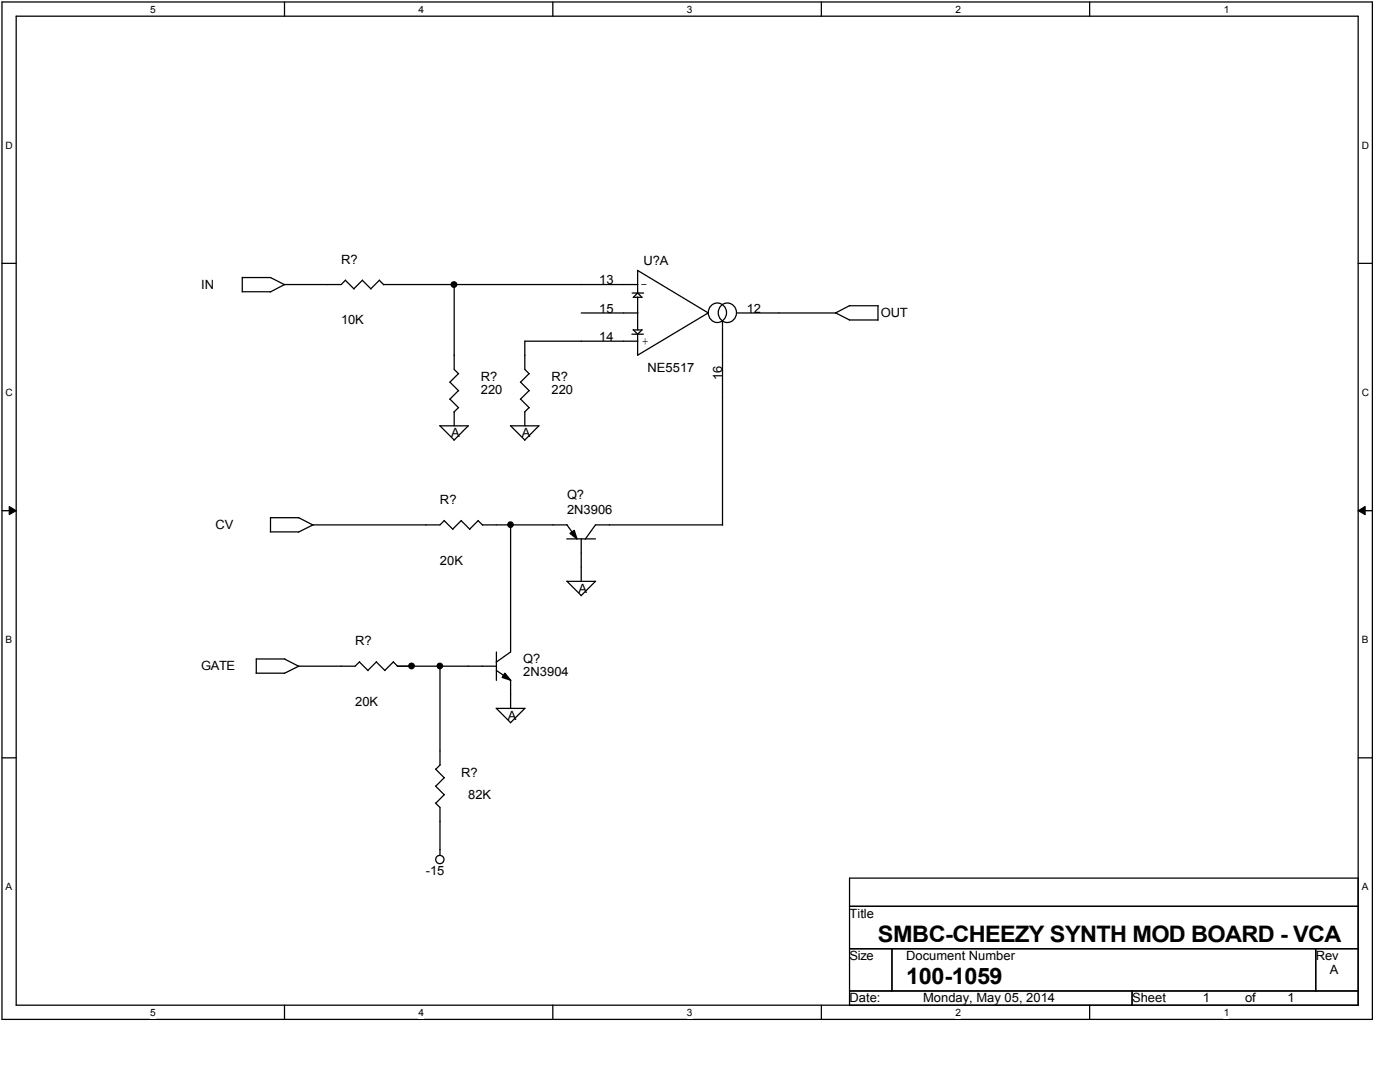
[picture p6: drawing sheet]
<svg xmlns="http://www.w3.org/2000/svg" width="279mm" height="216mm" viewBox="0 0 279 216" stroke-linecap="round" stroke-linejoin="round" font-family="sans-serif">
<path d="M.4 .4h273.5v203h-273.5zM3.2 3.2h267.9v197.4h-267.9z" fill="none" stroke="#000" stroke-width=".25"/>
<g fill="#fff">
<path d="M30 .7h1.1v2.3h-1.1z"/>
<path d="M30 200.9h1.1v2.3h-1.1z"/>
</g>
<path d="M56.8 .4v2.8M56.8 200.6v2.8" fill="none" stroke="#000" stroke-width=".25"/>
<g fill="#fff">
<path d="M83.5 .7h1.1v2.3h-1.1z"/>
<path d="M83.5 200.9h1.1v2.3h-1.1z"/>
</g>
<path d="M110.3 .4v2.8M110.3 200.6v2.8" fill="none" stroke="#000" stroke-width=".25"/>
<g fill="#fff">
<path d="M137.1 .7h1.1v2.3h-1.1z"/>
<path d="M137.1 200.9h1.1v2.3h-1.1z"/>
</g>
<path d="M163.9 .4v2.8M163.9 200.6v2.8" fill="none" stroke="#000" stroke-width=".25"/>
<g fill="#fff">
<path d="M190.7 .7h1.1v2.3h-1.1z"/>
<path d="M190.7 200.9h1.1v2.3h-1.1z"/>
</g>
<path d="M217.5 .4v2.8M217.5 200.6v2.8" fill="none" stroke="#000" stroke-width=".25"/>
<g fill="#fff">
<path d="M244.2 .7h1.1v2.3h-1.1z"/>
<path d="M244.2 200.9h1.1v2.3h-1.1z"/>
<path d="M1.1 27.9h1.5v2.2h-1.5z"/>
<path d="M271.8 27.9h1.4v2.2h-1.4z"/>
<path d="M1.1 77.2h1.5v2.2h-1.5z"/>
<path d="M271.8 77.2h1.4v2.2h-1.4z"/>
</g>
<path d="M.4 52.5h2.8M271.1 52.5h2.8" fill="none" stroke="#000" stroke-width=".25"/>
<g fill="#fff">
<path d="M1.1 126.5h1.3v2.3h-1.3z"/>
<path d="M271.8 126.5h1.3v2.3h-1.3z"/>
</g>
<path d="M.4 101.9h2.8M271.1 101.9h2.8" fill="none" stroke="#000" stroke-width=".25"/>
<path d="M1.8 101.1l1.4 .8-1.4 .8zM271.1 101.9l1.3-.8v1.6z" fill="#000"/>
<path d="M1.8 101.1l1.4 .8-1.4 .8zM271.1 101.9l1.3-.8v1.6z" fill="none" stroke="#000" stroke-width=".2"/>
<g fill="#fff">
<path d="M1.1 175.9h1.3v2.2h-1.3z"/>
<path d="M271.8 175.9h1.3v2.2h-1.3z"/>
</g>
<g fill="none" stroke="#000" stroke-width=".25">
<path d="M48.3 58.2h5.7M48.4 55.4h5.6M48.4 55.3v2.9M54 55.4l2.8 1.4M68.9 55.9l1.8 1.8M69 55.9l-.9 .9h-11.3l-2.9 1.5M72.3 55.9l1.7 1.8M72.4 55.9l-1.8 1.7M75.7 55.9l.9 .9M75.7 55.9l-1.7 1.7M76.5 56.8h50.8M90.6 56.8v16.9l.9 .9"/>
<path d="M126.2 58.5h2.2M127.2 53.9l14.2 8.6M127.2 58.4l.9 .9h-1.7M127.3 54v4.5M127.3 59.3v6.5M127.3 58.5l-.9 .9M89.8 76.3l1.7 1.7M89.8 79.6l1.7 1.8M91.5 74.6l-1.7 1.7M91.5 77.9l-1.7 1.8M103.9 76.3l1.7 1.7M103.9 79.6l1.7 1.8"/>
<path d="M105.6 74.6l-1.8 1.7M105.6 77.9l-1.8 1.8M116 62.5h11.3M126.1 66.7h2.3M126.4 65.8l.9 .9 .8-.9M126.4 65.8h1.7M127.3 68.1h-22.6v5.6l.9 .9M141.4 62.4l-14.1 8.5v-4.3M141.9 61a1.86 1.86 0 0 1 2.6 .1 1.86 1.86 0 0 1 0 2.6 1.86 1.86 0 0 1-2.6 .1 2.06 2.06 0 0 1 0-2.8zM143.9 61a1.86 1.86 0 0 1 2.6 .1 1.86 1.86 0 0 1 0 2.6 1.86 1.86 0 0 1-2.6 .1 2.06 2.06 0 0 1 0-2.8zM144.2 64.1v40.7M147 62.5h19.8"/>
<path d="M166.7 62.4l2.8 1.4M169.5 63.8h5.7M169.5 61h5.8M169.6 61l-2.8 1.5M175.2 61v2.9M87.8 84.9l2.8 2.9M87.8 85h5.7M90.6 82.2v2.8M91.5 81.3l-.9 .9M93.4 85l-2.8 2.8M101.9 84.9l2.8 2.9M101.9 85h5.7"/>
<path d="M104.7 82.2v2.8M105.6 81.3l-.9 .9M107.5 85l-2.8 2.8M53.9 106.1h5.7M59.6 103.3l2.9 1.5M59.7 103.3h-5.7v2.8M88.7 103.9l1.7 1.7M88.7 103.8l-.9 .9h-25.3l-2.9 1.5M92 103.9l1.8 1.7M92.1 103.8l-1.8 1.8M95.4 103.9l.9 .9M95.5 103.8l-1.8 1.8"/>
<path d="M96.3 104.7h16.9M101.9 104.7v25.4l-2.9 2M113.1 116l2.9 2.8M113.1 107.5h5.7M113.1 104.7l2.1 2.8M113.2 116h5.7M113.8 106.4l.8-.6 .6 1.7zM116 107.5v8.5M118.8 116l-2.8 2.9M144.2 104.7h-25.4l-2 2.9M51.1 134.3h5.7M56.8 131.5l2.9 1.5"/>
<path d="M56.8 131.5h-5.7v2.8M71.7 132.1l1.8 1.7M71.8 132l-.9 .9h-11.3l-2.9 1.5M75.1 132.1l1.7 1.7M75.1 132l-1.7 1.8M78.5 132.1l.9 .9M78.5 132l-1.7 1.8M79.3 132.9h19.8M87.8 132.9v19.8M99.1 133.8l2.8 2M99.1 130.1v5.7M100.8 134.3l1.1 1.4-1.7-.5z"/>
<path d="M101.9 135.7v5.7M.4 151.2h2.8M86.9 156.8l1.8 1.8M86.9 153.5l1.8 1.7M87.8 152.6l-.8 .9M88.7 158.5l-1.7 1.8M88.7 155.2l-1.7 1.7M99 141.3l2.9 2.9M99.1 141.4h5.7M104.7 141.4l-2.8 2.8M271.1 151.2h2.8M86.9 160.2l.9 .9v9.6"/>
<path d="M169.5 175.2h101.6v25.4h-101.6zM169.5 180.8h101.6M169.5 189.3h101.6M169.5 197.7h101.6M178 189.3v8.4M225.9 197.7v2.9M262.6 189.3v8.4"/>
<circle cx="90.6" cy="56.8" r=".56"/>
<circle cx="101.9" cy="104.7" r=".55"/>
<circle cx="82.1" cy="132.9" r=".56"/>
<circle cx="87.8" cy="132.9" r=".55"/>
<circle cx="87.8" cy="171.5" r=".83"/>
</g>
<g fill="#000">
<path d="M113.8 106.4l.8-.6 .6 1.7zM100.8 134.3l1.1 1.4-1.7-.5z"/>
<circle cx="90.6" cy="56.8" r=".56"/>
<circle cx="101.9" cy="104.7" r=".55"/>
<circle cx="82.1" cy="132.9" r=".56"/>
<circle cx="87.8" cy="132.9" r=".55"/>
</g>
<g font-size="4.5">
<text x="175.2" y="187.9">SMBC-CHEEZY SYNTH MOD BOARD - VCA</text>
<text x="180.8" y="196.3">100-1059</text>
</g>
<g font-size="2.5">
<text x="68.1" y="52.6">R?</text>
<text x="128.4" y="52.9">U?A</text>
<text x="40.1" y="57.7">IN</text>
<text x="119.6" y="56.7">13</text>
<text x="127.9" y="57.5">-</text>
<text x="68.1" y="64.7">10K</text>
<text x="119.6" y="62.4">15</text>
<text x="149" y="62.4">12</text>
<text x="175.8" y="63.3">OUT</text>
<text x="119.6" y="68">14</text>
<text x="128.1" y="68.8">+</text>
<text x="96" y="76">R?</text>
<text x="110.1" y="76">R?</text>
<text x="129.2" y="74.3">NE5517</text>
<text x="144.1" y="75.8" transform="rotate(-90 144.1 75.8)">16</text>
<text x="96" y="78.5">220</text>
<text x="110.1" y="78.5">220</text>
<text x="90" y="87.3">A</text>
<text x="104.1" y="87.3">A</text>
<text x="87.8" y="100.5">R?</text>
<text x="113.2" y="99.7">Q?</text>
<text x="43" y="105.6">CV</text>
<text x="113.2" y="102.5">2N3906</text>
<text x="87.8" y="112.7">20K</text>
<text x="115.4" y="118.3">A</text>
<text x="70.9" y="128.7">R?</text>
<text x="40.1" y="133.8">GATE</text>
<text x="104.4" y="132.4">Q?</text>
<text x="104.4" y="134.9">2N3904</text>
<text x="70.9" y="140.8">20K</text>
<text x="101.4" y="143.6">A</text>
<text x="92" y="154.9">R?</text>
<text x="93.4" y="159.4">82K</text>
<text x="85" y="174.7">-15</text>
<text x="169.5" y="183.1">Title</text>
<text x="169.5" y="191.6">Size</text>
<text x="180.8" y="191.6">Document Number</text>
<text x="262.6" y="191.6">Rev</text>
<text x="265.4" y="194.4">A</text>
<text x="169.5" y="200">Date:</text>
<text x="184.2" y="200">Monday, May 05, 2014</text>
<text x="225.9" y="200">Sheet</text>
<text x="240" y="200">1</text>
<text x="248.5" y="200">of</text>
<text x="257" y="200">1</text>
</g>
<g font-size="2">
<text x="30" y="2.6">5</text>
<text x="83.5" y="2.6">4</text>
<text x="137.1" y="2.6">3</text>
<text x="190.7" y="2.6">2</text>
<text x="244.2" y="2.6">1</text>
<text x="1.1" y="29.7">D</text>
<text x="271.8" y="29.7">D</text>
<text x="1.1" y="79">C</text>
<text x="271.8" y="79">C</text>
<text x="1.1" y="128.4">B</text>
<text x="271.8" y="128.4">B</text>
<text x="1.1" y="177.7">A</text>
<text x="271.8" y="177.7">A</text>
<text x="30" y="202.7">5</text>
<text x="83.5" y="202.7">4</text>
<text x="137.1" y="202.7">3</text>
<text x="190.7" y="202.7">2</text>
<text x="244.2" y="202.7">1</text>
</g>
</svg>
